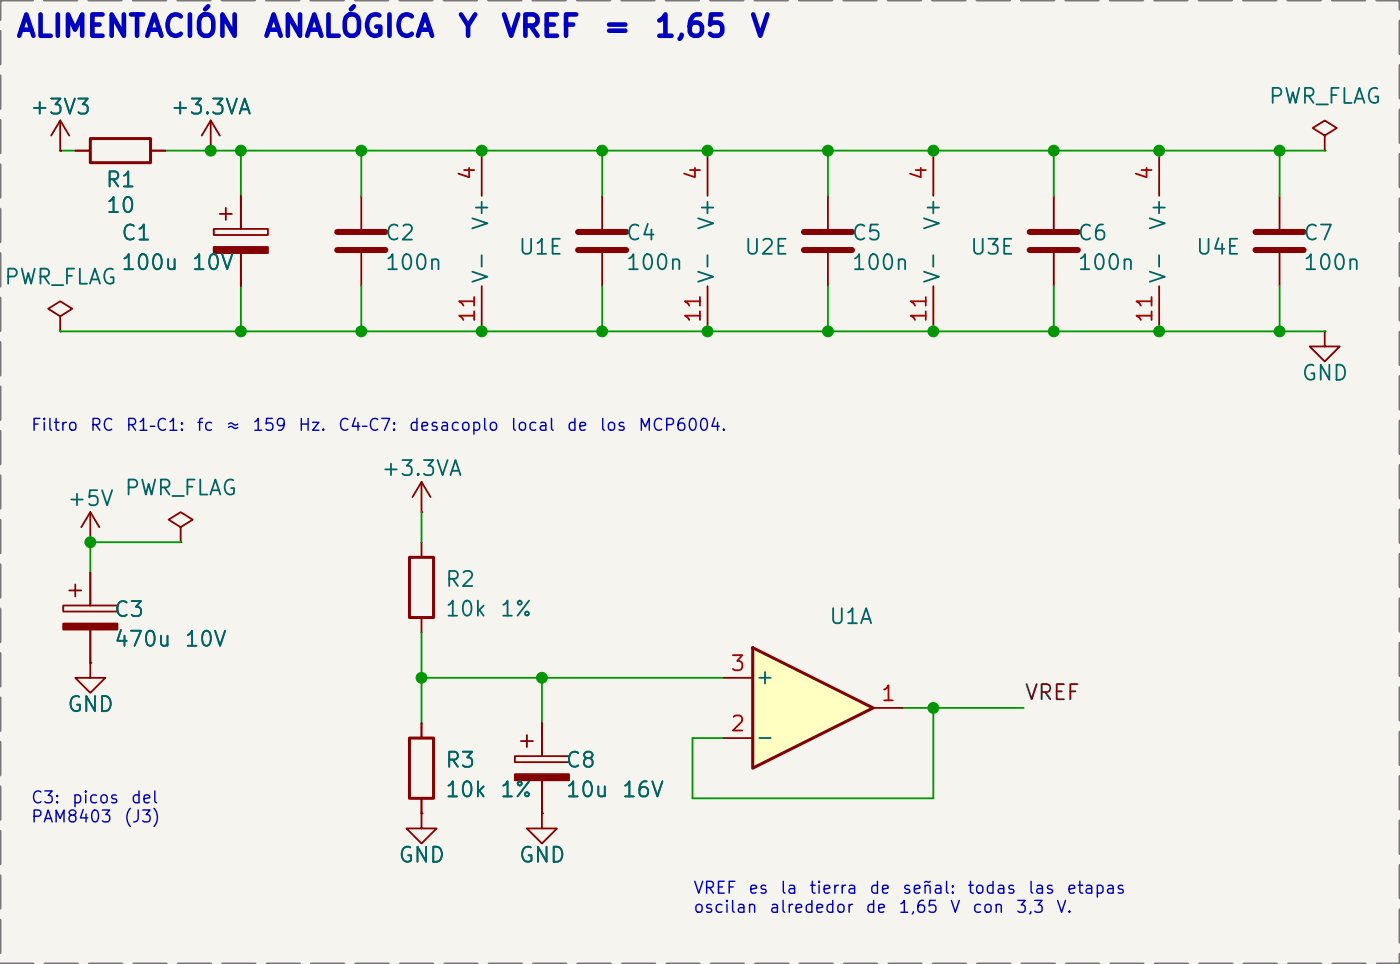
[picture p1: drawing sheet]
<svg xmlns="http://www.w3.org/2000/svg" width="118mm" height="81mm" viewBox="0 0 118 81" stroke-linecap="round" stroke-linejoin="round" font-family="sans-serif">
<path d="M0 -.1h118.2v81.4h-118.2z" fill="#f5f4ef" stroke="#f5f4ef" stroke-width=".08"/>
<path d="M97.8 12.7v3.8M108 16.5v2.8M111.8 11.4l1-.6-1-.6-1.1 .6 1.1 .6v1.3M111.8 12.7h.1M97.8 24.1v3.8M108 21.3v2.8M111.8 27.9v1.3h1.2l-1.2 1.3-1.3-1.3h1.3M111.8 27.9h.1" fill="none" stroke="#840000" stroke-width=".15"/>
<path d="M105.9 19.6h4.1M105.9 21.1h4.1" fill="none" stroke="#840000" stroke-width=".51"/>
<path d="M63.5 54.6l10.2 5.1-10.2 5.1z" fill="#ffffc2"/>
<path d="M7.6 11.7h5.1v2h-5.1zM34.5 47h2.1v5.1h-2.1zM63.5 54.6l10.2 5.1-10.2 5.1zM34.5 62.2h2.1v5.1h-2.1z" fill="none" stroke="#840000" stroke-width=".25"/>
<g fill="none" stroke="#840000" stroke-width=".15">
<path d="M5.1 12.7h.1M5.1 10.2l-.8 1.2M5.1 10.2l.7 1.2M5.1 10.2v2.5M6.4 12.7h1.2M12.7 12.7h1.3M17.8 12.7h.1M17.8 10.2l-.8 1.2M17.8 10.2l.7 1.2M17.8 10.2v2.5M18 19.3h4.6v.5h-4.6zM18.5 18h1.1"/>
<path d="M19.1 17.5v1M20.3 16.5v2.8M30.5 16.5v2.8M40.6 12.7v3.8M50.8 16.5v2.8M59.7 12.7v3.8M69.9 16.5v2.8M78.7 12.7v3.8M88.9 16.5v2.8M5.1 26.7l1-.7-1-.6-1 .6 1 .7v1.2M5.1 27.9h.1M20.3 21.3v2.8"/>
<path d="M30.5 21.3v2.8M40.6 24.1v3.8M50.8 21.3v2.8M59.7 24.1v3.8M69.9 21.3v2.8M78.7 24.1v3.8M88.9 21.3v2.8M5.3 51.1h4.6v.5h-4.6zM5.8 49.8h1.1M6.4 49.3v1M7.6 55.9v1.2h1.3l-1.3 1.3-1.2-1.3h1.2M7.6 55.9h.1"/>
<path d="M7.6 45.7h.1M7.6 43.2l-.7 1.2M7.6 43.2l.8 1.2M7.6 43.2v2.5M7.6 48.3v2.8M7.6 53.1v2.8M15.2 44.4l1.1-.6-1.1-.6-1 .6 1 .6v1.3M15.2 45.7h.1M35.6 43.2h.1M35.6 40.6v2.6M35.6 45.7v1.3M35.6 52.1v1.2"/>
<path d="M35.6 40.6l-.8 1.3M35.6 40.6l.7 1.3M61 57.1h2.5M73.7 59.7h2.5M35.6 68.6v1.2h1.2l-1.2 1.3-1.3-1.3h1.3M35.6 68.6h.1M35.6 61v1.2M35.6 67.3v1.3M43.4 63.8h4.6v.5h-4.6zM43.9 62.5h1.1M44.5 62v1M45.7 68.6v1.2h1.3l-1.3 1.3-1.2-1.3h1.2"/>
<path d="M45.7 68.6h.1M45.7 61v2.8M45.7 65.8v2.8M61 62.2h2.5"/>
</g>
<path d="M28.4 19.6h4.1M48.8 19.6h4M67.8 19.6h4.1M86.9 19.6h4M28.4 21.1h4.1M48.8 21.1h4M67.8 21.1h4.1M86.9 21.1h4" fill="none" stroke="#840000" stroke-width=".51"/>
<g fill="#840000" stroke="#840000" stroke-width=".15">
<path d="M43.4 65.3h4.6v.5h-4.6z"/>
<path d="M18 20.8h4.6v.5h-4.6z"/>
<path d="M5.3 52.6h4.6v.5h-4.6z"/>
</g>
<g fill="none" stroke="#009600" stroke-width=".15">
<path d="M5.1 12.7h1.3M14 12.7h97.8M20.3 12.7v3.8M30.5 12.7v3.8M50.8 12.7v3.8M69.9 12.7v3.8M88.9 12.7v3.8M108 12.7v3.8M5.1 27.9h106.7M20.3 24.1v3.8M30.5 24.1v3.8M50.8 24.1v3.8"/>
<path d="M69.9 24.1v3.8M88.9 24.1v3.8M108 24.1v3.8M15.2 45.7h-7.6v2.6M35.6 57.1h25.4M35.6 43.2v2.5M35.6 53.3v7.7M45.7 57.1v3.9M76.2 59.7h10.2M78.7 59.7v7.6h-20.3v-5.1h2.6"/>
</g>
<path d="M0 0h118.1v81.3h-118.1z" fill="none" stroke="#787878" stroke-width=".25" stroke-dasharray="2.7 1"/>
<g fill="#009600" stroke="#009600" stroke-width=".08">
<circle cx="20.3" cy="12.7" r=".46"/>
<circle cx="20.3" cy="27.9" r=".46"/>
<circle cx="7.6" cy="45.7" r=".46"/>
<circle cx="17.8" cy="12.7" r=".46"/>
<circle cx="30.5" cy="12.7" r=".46"/>
<circle cx="30.5" cy="27.9" r=".46"/>
<circle cx="35.6" cy="57.1" r=".46"/>
<circle cx="45.7" cy="57.1" r=".46"/>
<circle cx="40.6" cy="12.7" r=".46"/>
<circle cx="40.6" cy="27.9" r=".46"/>
<circle cx="50.8" cy="27.9" r=".46"/>
<circle cx="50.8" cy="12.7" r=".46"/>
<circle cx="59.7" cy="12.7" r=".46"/>
<circle cx="107.9" cy="12.7" r=".46"/>
<circle cx="97.8" cy="27.9" r=".46"/>
<circle cx="107.9" cy="27.9" r=".46"/>
<circle cx="88.9" cy="27.9" r=".46"/>
<circle cx="78.7" cy="12.7" r=".46"/>
<circle cx="88.9" cy="12.7" r=".46"/>
<circle cx="97.8" cy="12.7" r=".46"/>
<circle cx="78.7" cy="27.9" r=".46"/>
<circle cx="69.8" cy="27.9" r=".46"/>
<circle cx="69.8" cy="12.7" r=".46"/>
<circle cx="78.7" cy="59.7" r=".46"/>
<circle cx="59.7" cy="27.9" r=".46"/>
</g>
<g font-size="1.8" fill="#0000c2">
<text x="1.3" y="3.6">ALIMENTACIÓN</text>
<text x="22.1" y="3.6">ANALÓGICA</text>
<text x="38.5" y="3.6">Y</text>
<text x="42.2" y="3.6">VREF</text>
<text x="50.8" y="3.6">=</text>
<text x="55.1" y="3.6">1,65</text>
<text x="63.2" y="3.6">V</text>
</g>
<g font-size="1.3" fill="#006464">
<text x="2.4" y="10">+3V3</text>
<text x="14.3" y="10">+3.3VA</text>
<text x="106.9" y="9.1">PWR_FLAG</text>
<text x="8.8" y="16.1">R1</text>
<text x="8.8" y="18.3">10</text>
<text x="10.1" y="20.6">C1</text>
<text x="10.1" y="23.1">100u</text>
<text x="16.1" y="23.1">10V</text>
<text x="32.4" y="20.6">C2</text>
<text x="32.4" y="23.1">100n</text>
<text x="41.5" y="19.5" transform="rotate(-90 41.5 19.5)">V+</text>
<text x="43.6" y="21.8">U1E</text>
<text x="52.7" y="20.6">C4</text>
<text x="52.7" y="23.1">100n</text>
<text x="60.6" y="19.5" transform="rotate(-90 60.6 19.5)">V+</text>
<text x="62.7" y="21.8">U2E</text>
<text x="71.8" y="20.6">C5</text>
<text x="71.8" y="23.1">100n</text>
<text x="79.6" y="19.5" transform="rotate(-90 79.6 19.5)">V+</text>
<text x="81.7" y="21.8">U3E</text>
<text x="90.8" y="20.6">C6</text>
<text x="90.8" y="23.1">100n</text>
<text x="98.7" y="19.5" transform="rotate(-90 98.7 19.5)">V+</text>
<text x="100.8" y="21.8">U4E</text>
<text x="109.9" y="20.6">C7</text>
<text x="109.9" y="23.1">100n</text>
<text x=".3" y="24.3">PWR_FLAG</text>
<text x="41.5" y="24" transform="rotate(-90 41.5 24)">V-</text>
<text x="60.6" y="24" transform="rotate(-90 60.6 24)">V-</text>
<text x="79.6" y="24" transform="rotate(-90 79.6 24)">V-</text>
<text x="98.7" y="24" transform="rotate(-90 98.7 24)">V-</text>
<text x="109.7" y="32.4">GND</text>
<text x="32.1" y="40.4">+3.3VA</text>
<text x="5.6" y="43">+5V</text>
<text x="10.4" y="42.1">PWR_FLAG</text>
<text x="9.5" y="52.3">C3</text>
<text x="37.5" y="49.8">R2</text>
<text x="37.5" y="52.3">10k</text>
<text x="42.1" y="52.3">1%</text>
<text x="69.9" y="52.9">U1A</text>
<text x="9.5" y="54.8">470u</text>
<text x="15.5" y="54.8">10V</text>
<text x="63.6" y="58">+</text>
<text x="5.6" y="60.3">GND</text>
<text x="37.5" y="65">R3</text>
<text x="47.6" y="65">C8</text>
<text x="63.6" y="63.1">-</text>
<text x="37.5" y="67.5">10k</text>
<text x="42.1" y="67.5">1%</text>
<text x="47.6" y="67.5">10u</text>
<text x="52.4" y="67.5">16V</text>
<text x="33.5" y="73">GND</text>
<text x="43.7" y="73">GND</text>
</g>
<g font-size="1.3" fill="#a90000">
<text x="40.4" y="15.3" transform="rotate(-90 40.4 15.3)">4</text>
<text x="59.4" y="15.3" transform="rotate(-90 59.4 15.3)">4</text>
<text x="78.5" y="15.3" transform="rotate(-90 78.5 15.3)">4</text>
<text x="97.5" y="15.3" transform="rotate(-90 97.5 15.3)">4</text>
<text x="40.4" y="27.3" transform="rotate(-90 40.4 27.3)">11</text>
<text x="59.4" y="27.3" transform="rotate(-90 59.4 27.3)">11</text>
<text x="78.5" y="27.3" transform="rotate(-90 78.5 27.3)">11</text>
<text x="97.5" y="27.3" transform="rotate(-90 97.5 27.3)">11</text>
<text x="61.5" y="56.9">3</text>
<text x="74.2" y="59.4">1</text>
<text x="61.5" y="62">2</text>
</g>
<text font-size="1.3" fill="#0f0f0f" x="86.4" y="59.3">VREF</text>
<g font-size="1" fill="#0000c2">
<text x="2.5" y="36.6">Filtro</text>
<text x="7.5" y="36.6">RC</text>
<text x="10.5" y="36.6">R1–C1:</text>
<text x="16.5" y="36.6">fc</text>
<text x="18.9" y="36.6">≈</text>
<text x="21.2" y="36.6">159</text>
<text x="25.1" y="36.6">Hz.</text>
<text x="28.4" y="36.6">C4–C7:</text>
<text x="34.4" y="36.6">desacoplo</text>
<text x="43" y="36.6">local</text>
<text x="47.7" y="36.6">de</text>
<text x="50.5" y="36.6">los</text>
<text x="53.8" y="36.6">MCP6004.</text>
<text x="2.5" y="68">C3:</text>
<text x="2.5" y="69.6">PAM8403</text>
<text x="6" y="68">picos</text>
<text x="10.4" y="69.6">(J3)</text>
<text x="11" y="68">del</text>
<text x="58.4" y="75.6">VREF</text>
<text x="58.4" y="77.2">oscilan</text>
<text x="63.1" y="75.6">es</text>
<text x="64.8" y="77.2">alrededor</text>
<text x="65.7" y="75.6">la</text>
<text x="68.2" y="75.6">tierra</text>
<text x="72.9" y="77.2">de</text>
<text x="73.3" y="75.6">de</text>
<text x="75.7" y="77.2">1,65</text>
<text x="76" y="75.6">señal:</text>
<text x="80.1" y="77.2">V</text>
<text x="81.5" y="75.6">todas</text>
<text x="81.9" y="77.2">con</text>
<text x="85.6" y="77.2">3,3</text>
<text x="86.6" y="75.6">las</text>
<text x="89" y="77.2">V.</text>
<text x="89.9" y="75.6">etapas</text>
</g>
</svg>
